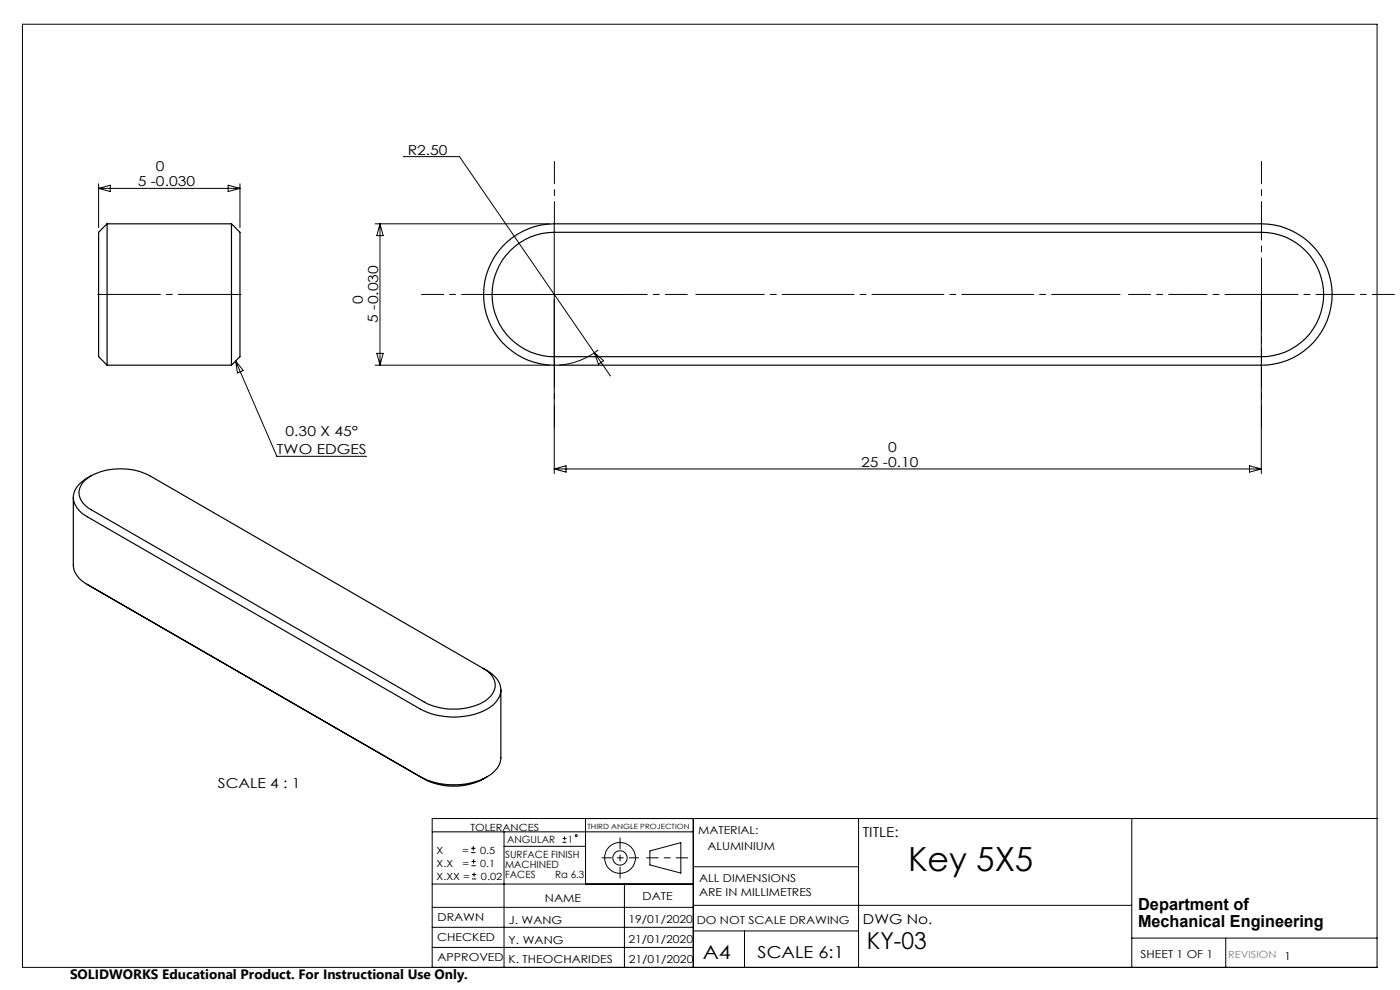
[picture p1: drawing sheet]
<svg xmlns="http://www.w3.org/2000/svg" width="297mm" height="210mm" viewBox="0 0 297 210" stroke-linecap="round" stroke-linejoin="round" font-family="sans-serif">
<g fill="none" stroke="#000" stroke-width=".21">
<path d="M4.8 5.1h287.3v200.1h-287.3zM20.9 39v9.3M20.9 40h30M20.9 40l2.5-.7v1.3zM48.4 39.3l2.5 .7-2.5 .6zM50.9 39v9.3M85.5 33.2h12l28.6 41.6M79.6 47.5h37M80.6 47.5v30M80.6 47.5l.7 2.5h-1.4zM117.6 47.5v53M50 76.6l1.6 2-1.2 .5z"/>
<path d="M50 76.6l8.7 20.2h19.1M79.6 77.5h37M79.9 75h1.4l-.7 2.5zM102.6 62.5h30M126.1 74.8l3.4 5M126.1 74.8l2 1.7-1.1 .8zM126.9 74.3a14.9 14.9 0 0 1-8.3 3.1M267.6 63.5v37M117.6 99.5h150M117.6 99.5l2.5-.7v1.3zM265.1 98.8l2.5 .7-2.5 .6zM91.7 176.5h55.4"/>
<path d="M99.9 179.9h1M100.4 179.5v.9M106.9 176.5v28.7M106.9 179.5h17.3M119.3 178.7h.9M119.3 177.9h.9M119.8 177.4v.9M124.2 173.6v13.9M147.1 173.6v31.6M182.1 173.6v31.6M240.1 173.6v31.6M292.1 173.6h-200.4v31.6"/>
<path d="M91.7 196.7h55.4M91.7 192.5h55.4M91.7 187.5h55.4M99.9 180.9h1M100 183.6h.9M100 182.7h.9M100.1 186.4h.9M100.1 185.5h.9M100.5 182.3v.9M100.6 185.1v.9M132.5 187.5v17.7M137.9 180.5l6.5-1.8v6.5l-6.5-1.7z"/>
<path d="M147.1 183.9h35M147.1 197.5h35M147.1 192h93M157.9 197.5v7.7M240.1 199h52M260 199v6.2M91.7 201h55.4"/>
<circle cx="122.2" cy="177.3" r=".2"/>
<circle cx="131.5" cy="182" r="1.52"/>
<circle cx="131.5" cy="182" r="3.3"/>
</g>
<path d="M145.9 182h-8.7" fill="none" stroke="#000" stroke-width=".21" stroke-dasharray="15.2 1.3 1.3 1.3" stroke-dashoffset="12.8"/>
<path d="M131.5 177.7v8.6" fill="none" stroke="#000" stroke-width=".21" stroke-dasharray="15.2 1.3 1.3 1.3" stroke-dashoffset="12.9"/>
<path d="M127.7 182h7.8" fill="none" stroke="#000" stroke-width=".21" stroke-dasharray="15.2 1.3 1.3 1.3" stroke-dashoffset="13.3"/>
<path d="M117.6 47.5v-13.2M267.6 47.5v-13.2M102.6 62.5h-13.2M117.6 77.5v13.2M132.6 62.5h13.2M252.6 62.5h-13.2M267.6 77.5v13.2M282.6 62.5h13.2" fill="none" stroke="#000" stroke-width=".21" stroke-dasharray="15.2 1.3 1.3 1.3" stroke-dashoffset="10.5"/>
<path d="M267.6 62.5v-15M267.6 62.5h-15M267.6 62.5v15M267.6 62.5h15" fill="none" stroke="#000" stroke-width=".21" stroke-dasharray="15.2 1.3 1.3 1.3" stroke-dashoffset="7.5"/>
<path d="M147.6 62.5h90" fill="none" stroke="#000" stroke-width=".21" stroke-dasharray="15.2 1.3 1.3 1.3" stroke-dashoffset=".7"/>
<path d="M51.1 62.5h-30.4" fill="none" stroke="#000" stroke-width=".21" stroke-dasharray="15.2 1.3 1.3 1.3" stroke-dashoffset="1.9"/>
<g fill="none" stroke="#000" stroke-width=".25">
<path d="M22.7 47.5v30M22.7 47.5l-1.8 1.8v26.4l1.8 1.8M22.7 47.5h26.4M49.1 47.5v30M49.1 47.5l1.8 1.8v26.4l-1.8 1.8M107.5 51.4a15.2 15.2 0 0 1 10.1-3.9h150a15 15 0 0 1 15 15 15 15 0 0 1-15 15h-150a15 15 0 0 1-14-9.6 15 15 0 0 1 3.9-16.5zM108.3 53.2a12.9 12.9 0 0 1 9.3-3.9h150a13.2 13.2 0 0 1 13.2 13.2 13.2 13.2 0 0 1-13.2 13.2h-150a13.2 13.2 0 0 1-12.2-8.2 13.2 13.2 0 0 1 2.9-14.3zM22.7 77.5h26.4M15.6 105.5v14.4a4.9 4.9 0 0 0 2.9 4.1M17.8 102.1a12.2 12.2 0 0 1 10.3-2.4l1.6 .3 2.1 .9 70.7 40.9a3.8 3.8 0 0 1 2.2 5 8 8 0 0 1-5.9 3.4 13.5 13.5 0 0 1-8.8-1.3l-70.7-40.8a3.8 3.8 0 0 1-2.2-5.1zM19.3 100.9a6 6 0 0 0-3.7 4.3 4.9 4.9 0 0 0 2.9 4.4l70.7 40.8a15.2 15.2 0 0 0 15.3-.8 3.9 3.9 0 0 0 0-6.5l-2-1.3M18.5 124l71.5 41.3a13.7 13.7 0 0 0 13.3-.5"/>
<path d="M18.5 124l.8 .5M106.3 146.3v14.4a5.2 5.2 0 0 1-3.6 4.4 15.7 15.7 0 0 1-13.5-.3"/>
</g>
<text font-size="7.1" x="192.6" y="184.8">Key 5X5</text>
<text font-size="4.9" x="183.9" y="201.4">KY-03</text>
<text font-size="4.1" x="149.1" y="203.3">A4</text>
<g font-size="3.5">
<text x="241.4" y="193.1">Department of</text>
<text x="241.4" y="196.6">Mechanical Engineering</text>
<text x="160.7" y="203.2">SCALE 6:1</text>
</g>
<g font-size="2.9">
<text x="86.5" y="32.8">R2.50</text>
<text x="29.2" y="39.5">5 -0.030</text>
<text x="33.1" y="36.3">0</text>
<text x="77" y="64.6" transform="rotate(-90 77 64.6)">0</text>
<text x="80.2" y="68.4" transform="rotate(-90 80.2 68.4)">5 -0.030</text>
<text x="60.6" y="92.4">0.30 X 45°</text>
<text x="188.4" y="95.8">0</text>
<text x="58.7" y="96.4">TWO EDGES</text>
<text x="182.7" y="99">25 -0.10</text>
<text x="46.2" y="167.1">SCALE 4 : 1</text>
<text x="183" y="177.5">TITLE:</text>
<text x="183.1" y="196">DWG No.</text>
<text x="14.9" y="207.6">SOLIDWORKS Educational Product. For Instructional Use Only.</text>
</g>
<g font-size="2.3">
<text x="148.1" y="177">MATERIAL:</text>
<text x="150.1" y="180.4">ALUMINIUM</text>
<text x="115.6" y="191.3">NAME</text>
<text x="136.3" y="191">DATE</text>
<text x="148.3" y="187.1">ALL DIMENSIONS</text>
<text x="148.3" y="190.1">ARE IN MILLIMETRES</text>
<text x="92.8" y="195.5">DRAWN</text>
<text x="107.9" y="196">J. WANG</text>
<text x="133.3" y="195.8">19/01/2020</text>
<text x="147.8" y="195.9">DO NOT SCALE DRAWING</text>
<text x="92.8" y="199.5">CHECKED</text>
<text x="92.8" y="203.9">APPROVED</text>
<text x="107.9" y="200.2">Y. WANG</text>
<text x="133.3" y="200.1">21/01/2020</text>
<text x="242" y="203.2">SHEET 1 OF 1</text>
<text x="272.5" y="203.7">1</text>
<text x="107.9" y="204.3">K. THEOCHARIDES</text>
<text x="133.4" y="204.3">21/01/2020</text>
</g>
<g font-size="2.1">
<text x="99.8" y="176.2">TOLERANCES</text>
<text x="107.6" y="178.8">ANGULAR</text>
<text x="120.5" y="178.8">1</text>
<text x="92.6" y="181.1">X</text>
<text x="92.6" y="183.9">X.X</text>
<text x="98" y="181.1">=</text>
<text x="98.1" y="183.9">=</text>
<text x="101.8" y="181.1">0.5</text>
<text x="101.9" y="183.9">0.1</text>
<text x="107.2" y="182">SURFACE FINISH</text>
<text x="107.2" y="184.1">MACHINED</text>
<text x="92.6" y="186.7">X.XX =</text>
<text x="102" y="186.7">0.02</text>
<text x="107.2" y="186.2">FACES</text>
<text x="117.8" y="186.2">Ra 6.3</text>
</g>
<text font-size="2.1" fill="#808080" x="260.6" y="203.2">REVISION</text>
<text font-size="1.5" x="124.6" y="175.8">THIRD ANGLE PROJECTION</text>
</svg>
